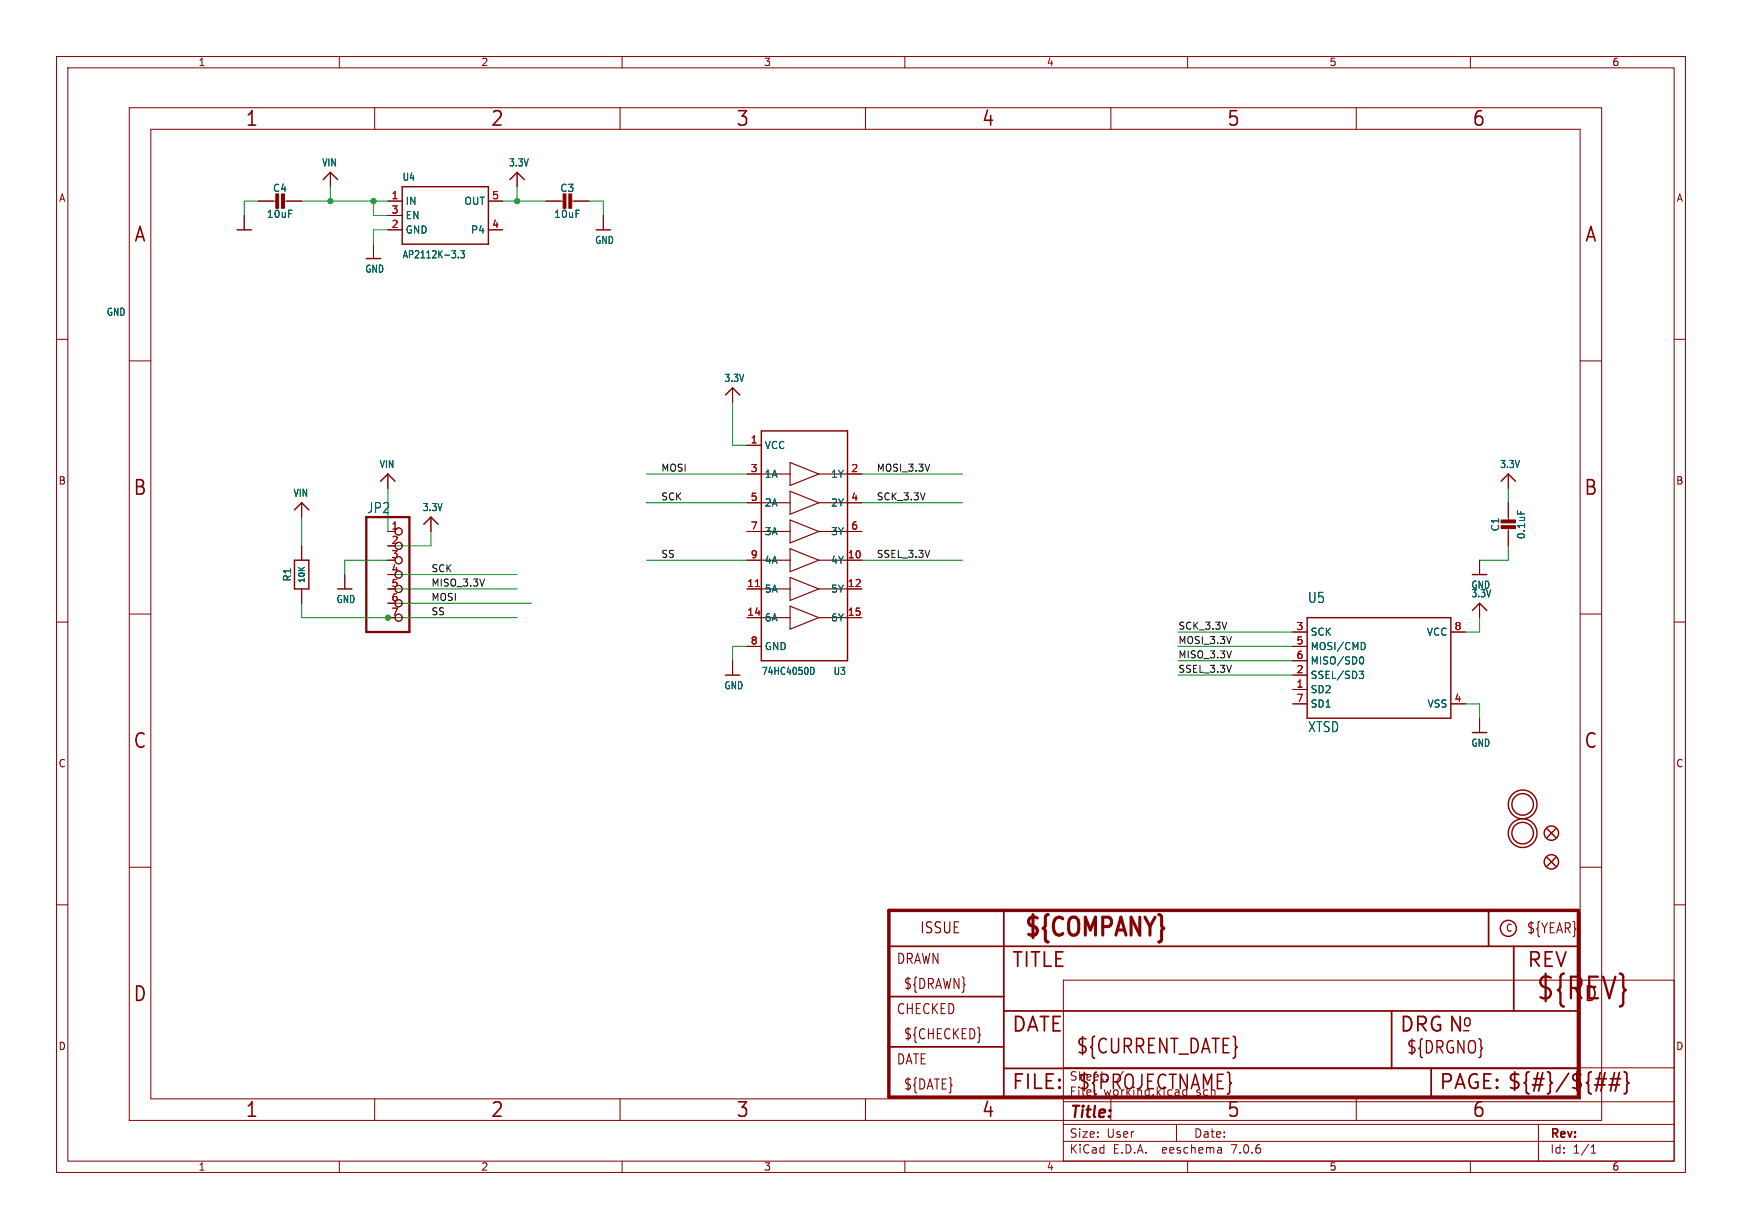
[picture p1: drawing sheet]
<svg xmlns="http://www.w3.org/2000/svg" width="308mm" height="217mm" viewBox="0 0 308 217" stroke-linecap="round" stroke-linejoin="round" font-family="sans-serif">
<g fill="none" stroke="#840000" stroke-width=".18">
<path d="M10 10h288v197.3h-288zM12 12h284v193.3h-284zM22.9 19h260.3v179.1h-260.3zM60 10v2M66.3 19v3.9M109.6 19v3.9M110 10v2M153 19v3.9M160 10v2M196.4 19v3.9M210 10v2M239.8 19v3.9"/>
<path d="M260 10v2M26.7 22.9h252.7v171.4h-252.7zM43.2 38.1v2.5M45.7 35.6h3.3M50 35.6h3.3M58.4 30.5v2.5M68.6 35.6h2.5M68.6 38.1h2.5M86.4 35.6h2.5M91.4 30.5v2.5M96.5 35.6h3.3M100.8 35.6h3.3"/>
<path d="M106.7 38.1v2.5M10 60h2M66 43.2v2.5M68.6 40.6h2.5M86.4 40.6h2.5M296 60h2M22.9 63.8h3.8M129.5 68.6v2.5M132.1 78.7h2.5M279.4 63.8h3.8M53.3 88.9v2.5M53.3 96.5v2.6"/>
<path d="M68.6 94h1.2M68.6 99.1h1.2M68.6 83.8v2.6M76.2 91.4v2.6M132.1 94h2.5M132.1 99.1h2.5M132.1 83.8h2.5M132.1 88.9h2.5M149.9 94h2.5M149.9 99.1h2.5M149.9 83.8h2.5M149.9 88.9h2.5"/>
<path d="M261.6 99.1v2.5M266.7 83.8v2.6M266.7 88.9v3.3M266.7 93.2v3.3M10 110h2M22.9 108.6h3.8M53.3 104.1v2.6M61 101.6v2.5M68.6 104.1h1.2M68.6 106.7h1.2M68.6 109.2h1.2M129.5 116.8v2.6"/>
<path d="M132.1 104.1h2.5M132.1 109.2h2.5M132.1 114.3h2.5M149.9 104.1h2.5M149.9 109.2h2.5M228.6 114.3h2.5M228.6 119.4h2.5M228.6 111.8h2.5M228.6 116.8h2.5M256.5 111.8h2.6M261.6 106.7v2.5M279.4 108.6h3.8"/>
<path d="M296 110h2M228.6 121.9h2.5M228.6 124.5h2.5M256.5 124.5h2.6M261.6 127v2.5M10 160h2M22.9 153.4h3.8M279.4 153.4h3.8M296 160h2M188 173.3h108v32h-108zM66.3 194.3v3.8M109.6 194.3v3.8"/>
<path d="M153 194.3v3.8M188 198.8h108M188 194.8h108M188 188.8h108M196.4 194.3v3.8M208 198.8v3M239.8 194.3v3.8M272 198.8v6.5M60 205.3v2M110 205.3v2M160 205.3v2M188 201.8h108"/>
<path d="M210 205.3v2M215.9 203l.1 .9M216 203.8l-.2 .1M216 203.3h-.2M260 205.3v2M281.3 203.9h.9M281.3 202.8l.5-.4v1.5"/>
<circle cx="70.5" cy="96.5" r=".63"/>
<circle cx="70.5" cy="99.1" r=".63"/>
<circle cx="70.5" cy="94" r=".63"/>
<circle cx="70.5" cy="109.2" r=".63"/>
<circle cx="70.5" cy="106.7" r=".63"/>
<circle cx="70.5" cy="104.1" r=".63"/>
<circle cx="70.5" cy="101.6" r=".63"/>
</g>
<g fill="none" stroke="#840000" stroke-width=".25">
<path d="M57.1 31.7l1.3-1.2 1.3 1.2M71.1 33h15.3v10.2h-15.3zM90.2 31.7l1.2-1.2 1.3 1.2M41.9 40.6h2.5M64.8 45.7h2.5M105.4 40.6h2.5M128.3 69.8l1.2-1.2 1.3 1.2M134.6 76.2h15.3v40.6h-15.3zM52.1 99.1h2.5v5h-2.5zM52.1 90.2l1.2-1.3 1.3 1.3M67.3 85.1l1.3-1.3 1.2 1.3M74.9 92.7l1.3-1.3 1.3 1.3"/>
<path d="M265.4 85.1l1.3-1.3 1.3 1.3M59.7 104.1h2.5M128.3 119.4h2.5M231.1 109.2h25.4v17.8h-25.4zM260.3 101.6h2.6M260.3 107.9l1.3-1.2 1.3 1.2M260.3 129.5h2.6M273.6 146.6l1.5 1.5M273.6 151.6l1.5 1.6M275.1 146.6l-1.5 1.5M275.1 151.6l-1.5 1.6"/>
<circle cx="269.2" cy="142.2" r="2.54"/>
<circle cx="269.2" cy="147.3" r="2.54"/>
<circle cx="269.2" cy="147.3" r="1.9"/>
<circle cx="269.2" cy="142.2" r="1.9"/>
<circle cx="274.3" cy="152.4" r="1.27"/>
<circle cx="274.3" cy="147.3" r="1.27"/>
<circle cx="266.7" cy="164.2" r="1.42"/>
</g>
<path d="M64.8 91.4h7.6v20.4h-7.6z" fill="none" stroke="#840000" stroke-width=".41"/>
<g fill="#840000" stroke="#840000" stroke-width=".18">
<path d="M99.6 34.3h.5v2.5h-.5z"/>
<path d="M100.6 34.3h.5v2.5h-.5z"/>
<path d="M48.8 34.3h.5v2.5h-.5z"/>
<path d="M49.8 34.3h.5v2.5h-.5z"/>
<path d="M265.4 93h2.6v.5h-2.6z"/>
<path d="M265.4 91.9h2.6v.6h-2.6z"/>
</g>
<g fill="none" stroke="#840000" stroke-width=".2">
<path d="M134.6 99.1h5.1M134.6 94h5.1M134.6 88.9h5.1M134.6 83.8h5.1M139.7 81.8l5.1 2-5.1 2.1zM139.7 86.9l5.1 2-5.1 2zM139.7 91.9l5.1 2.1-5.1 2zM139.7 97l5.1 2.1-5.1 2zM144.8 99.1h5.1M144.8 94h5.1M144.8 88.9h5.1M144.8 83.8h5.1"/>
<path d="M134.6 109.2h5.1M134.6 104.1h5.1M139.7 102.1l5.1 2-5.1 2.1zM139.7 107.2l5.1 2-5.1 2.1zM144.8 109.2h5.1M144.8 104.1h5.1"/>
</g>
<path d="M133.6 103.7h.7" fill="none" stroke="#a90000" stroke-width=".18"/>
<path d="M81 45.5v.1M81.4 44.3h.7l-.3 .5 .3 .1v.6l-.2 .1-.5-.1M268.3 90.3v.6M143.4 118a.67 .67 0 0 1 .6 .5 .67 .67 0 0 1-.2 .7l-.4 .1M240.3 118.7h.8l-.4 .5 .4 .1v.4l-.2 .3h-.4M240.6 116.2l.1-.1a.68 .68 0 0 1 .4 .7 .68 .68 0 0 1-.4 .6h-.1M241.2 113.7l.2 .5-.2 .6" fill="none" stroke="#006464" stroke-width=".18"/>
<path d="M157.2 161h121.9v33h-121.9z" fill="none" stroke="#840000" stroke-width=".61"/>
<path d="M157.2 176.2h20.3M157.2 167.3h121.9M177.5 161v33M177.5 178.8h101.6M246.1 178.8v10.1M263.2 161v6.3M267.7 167.3v11.5M157.2 185.1h20.3M177.5 188.9h101.6M253.1 188.9v5.1" fill="none" stroke="#840000" stroke-width=".3"/>
<path d="M282 191.8h1.8M282.2 190.8h1.8M283.8 189.7l-.7 3.2M284.5 191.8h1.8M284.8 190.8h1.8M285.5 189.7l-.7 3.2M286.3 189.7l-.7 3.2M287.2 189.5l.3 .2 .2 .2v1.2l.3 .4-.3 .3v1.2l-.2 .3-.3 .1" fill="none" stroke="#840000" stroke-width=".32"/>
<path d="M173.2 182.9l.2 .1-.2 .1" fill="none" stroke="#840000" stroke-width=".19"/>
<g fill="none" stroke="#009600" stroke-width=".18">
<path d="M45.7 35.6h-2.5v2.5M53.3 35.6h15.3M58.4 33v2.6M66 35.6v2.5h2.6M88.9 35.6h7.6M91.4 33v2.6M104.1 35.6h2.6v2.5M68.6 40.6h-2.6v2.6M129.5 71.1v7.6h2.6M53.3 91.4v5.1M68.6 99.1h-7.6v2.5M68.6 86.4v7.6"/>
<path d="M76.2 94v2.5h-7.6M114.3 83.8h17.8M114.3 99.1h17.8M114.3 88.9h17.8M152.4 83.8h17.8M152.4 99.1h17.8M152.4 88.9h17.8M266.7 96.5v2.6h-5.1M266.7 86.4v2.5M53.3 106.7v2.5h38.1M68.6 106.7h25.4M68.6 101.6h22.8"/>
<path d="M68.6 104.1h22.8M132.1 114.3h-2.6v2.5M208.3 114.3h20.3M208.3 111.8h20.3M208.3 116.8h20.3M208.3 119.4h20.3M261.6 109.2v2.6h-2.5M259.1 124.5h2.5v2.5"/>
</g>
<g fill="#009600" stroke="#009600" stroke-width=".18">
<circle cx="91.4" cy="35.6" r=".46"/>
<circle cx="68.6" cy="109.2" r=".46"/>
<circle cx="66" cy="35.6" r=".46"/>
<circle cx="58.4" cy="35.6" r=".46"/>
</g>
<text font-size="5.3" fill="#840000" x="271.5" y="177.3">${REV}</text>
<text font-size="4.4" fill="#840000" x="180.8" y="166.3">${COMPANY}</text>
<g font-size="3.5" fill="#840000">
<text x="43.3" y="22.7">1</text>
<text x="86.7" y="22.7">2</text>
<text x="130.1" y="22.7">3</text>
<text x="173.4" y="22.7">4</text>
<text x="216.8" y="22.7">5</text>
<text x="260.2" y="22.7">6</text>
<text x="23.6" y="43.1">A</text>
<text x="280.1" y="43.1">A</text>
<text x="23.4" y="87.9">B</text>
<text x="280" y="87.9">B</text>
<text x="23.4" y="132.7">C</text>
<text x="280" y="132.7">C</text>
<text x="178.8" y="171.4">TITLE</text>
<text x="269.9" y="171.4">REV</text>
<text x="23.4" y="177.4">D</text>
<text x="280" y="177.4">D</text>
<text x="178.8" y="182.9">DATE</text>
<text x="247.3" y="182.9">DRG N</text>
<text x="190.2" y="186.7">${CURRENT_DATE}</text>
<text x="43.3" y="197.9">1</text>
<text x="86.7" y="197.9">2</text>
<text x="130.1" y="197.9">3</text>
<text x="173.4" y="197.9">4</text>
<text x="178.8" y="193">FILE:</text>
<text x="190.5" y="193">${PROJECTNAME}</text>
<text x="216.8" y="197.9">5</text>
<text x="254.3" y="193">PAGE: ${#}/${##}</text>
<text x="260.2" y="197.9">6</text>
</g>
<g font-size="3" fill="#840000">
<text x="258.5" y="181.9">o</text>
<text x="248.6" y="186.6">${DRGNO}</text>
</g>
<text font-size="2.8" fill="#840000" x="189" y="198.2">Title:</text>
<text font-size="2.7" fill="#840000" x="162.6" y="165.3">ISSUE</text>
<g font-size="2.5" fill="#006464">
<text x="64.8" y="90.9">JP2</text>
<text x="231.2" y="106.8">U5</text>
<text x="231.2" y="129.7">XTSD</text>
</g>
<g font-size="2.5" fill="#840000">
<text x="269.9" y="165.3">${YEAR}</text>
<text x="158.4" y="170.7">DRAWN</text>
<text x="158.4" y="179.6">CHECKED</text>
<text x="159.7" y="175.2">${DRAWN}</text>
<text x="159.7" y="184">${CHECKED}</text>
<text x="158.4" y="188.5">DATE</text>
<text x="159.7" y="192.9">${DATE}</text>
</g>
<g font-size="2.1" fill="#840000">
<text x="189" y="191.3">Sheet:</text>
<text x="197.3" y="191.3">/</text>
<text x="189" y="194">File:</text>
<text x="195.1" y="194">working.kicad_sch</text>
<text x="189" y="201.4">Size:</text>
<text x="195.7" y="201.4">User</text>
<text x="211" y="201.4">Date:</text>
<text x="274" y="201.6">Rev:</text>
<text x="189" y="204.2">KiCad</text>
<text x="196.8" y="204.2">E.D.A.</text>
<text x="205.6" y="204.2">eeschema</text>
<text x="218" y="204.2">7.0.6</text>
<text x="274" y="204.2">Id:</text>
<text x="278.1" y="204.2">1/1</text>
</g>
<g font-size="1.8" fill="#840000">
<text x="35" y="11.9">1</text>
<text x="85" y="11.9">2</text>
<text x="135" y="11.9">3</text>
<text x="185" y="11.9">4</text>
<text x="235" y="11.9">5</text>
<text x="285" y="11.9">6</text>
<text x="10.3" y="35.9">A</text>
<text x="296.4" y="35.9">A</text>
<text x="10.3" y="85.9">B</text>
<text x="296.3" y="85.9">B</text>
<text x="10.3" y="135.9">C</text>
<text x="296.3" y="135.9">C</text>
<text x="266.2" y="165">C</text>
<text x="10.3" y="185.9">D</text>
<text x="296.3" y="185.9">D</text>
<text x="35" y="207.2">1</text>
<text x="85" y="207.2">2</text>
<text x="135" y="207.2">3</text>
<text x="185" y="207.2">4</text>
<text x="235" y="207.2">5</text>
<text x="285" y="207.2">6</text>
</g>
<g font-size="1.8" fill="#006464">
<text x="56.9" y="29.6">VIN</text>
<text x="89.9" y="29.6">3.3V</text>
<text x="48.2" y="34.1">C4</text>
<text x="71.1" y="32.2">U4</text>
<text x="99" y="34.1">C3</text>
<text x="47.1" y="38.7">10uF</text>
<text x="71.6" y="36.4">IN</text>
<text x="71.6" y="41.5">GND</text>
<text x="71.6" y="39">EN</text>
<text x="82" y="36.4">OUT</text>
<text x="83.2" y="41.5">P4</text>
<text x="97.9" y="38.7">10uF</text>
<text x="71.1" y="45.9">AP2112K-3.3</text>
<text x="105.1" y="43.3">GND</text>
<text x="64.5" y="48.4">GND</text>
<text x="18.8" y="56">GND</text>
<text x="128" y="67.7">3.3V</text>
<text x="67" y="83">VIN</text>
<text x="135.1" y="79.6">VCC</text>
<text x="265.2" y="83">3.3V</text>
<text x="51.8" y="88.1">VIN</text>
<text x="135.1" y="84.7">1A</text>
<text x="135.1" y="89.8">2A</text>
<text x="146.9" y="84.7">1Y</text>
<text x="146.9" y="89.8">2Y</text>
<text x="74.6" y="90.6">3.3V</text>
<text x="135.1" y="94.8">3A</text>
<text x="146.9" y="94.8">3Y</text>
<text x="265.3" y="94.1" transform="rotate(-90 265.3 94.1)">C1</text>
<text x="269.9" y="95.5" transform="rotate(-90 269.9 95.5)">0.1uF</text>
<text x="135.1" y="99.9">4A</text>
<text x="146.9" y="99.9">4Y</text>
<text x="51.7" y="102.9" transform="rotate(-90 51.7 102.9)">R1</text>
<text x="59.4" y="106.8">GND</text>
<text x="135.1" y="105">5A</text>
<text x="146.9" y="105">5Y</text>
<text x="260.1" y="104.3">GND</text>
<text x="260.1" y="105.8">3.3V</text>
<text x="135.1" y="110.1">6A</text>
<text x="146.9" y="110.1">6Y</text>
<text x="231.6" y="112.6">SCK</text>
<text x="252.2" y="112.6">VCC</text>
<text x="134.6" y="119.5">74HC4050D</text>
<text x="135.1" y="115.2">GND</text>
<text x="147.3" y="119.5">U3</text>
<text x="231.6" y="115.2">MOSI/CMD</text>
<text x="231.6" y="117.7">MISO/SD0</text>
<text x="128" y="122.1">GND</text>
<text x="231.6" y="122.8">SD2</text>
<text x="231.6" y="120.2">SSEL/SD3</text>
<text x="231.6" y="125.3">SD1</text>
<text x="252.3" y="125.3">VSS</text>
<text x="260.1" y="132.2">GND</text>
</g>
<g font-size="1.8" fill="#a90000">
<text x="69.1" y="35.3">1</text>
<text x="86.9" y="35.3">5</text>
<text x="69.1" y="40.4">2</text>
<text x="69.1" y="37.8">3</text>
<text x="86.9" y="40.4">4</text>
<text x="132.6" y="78.5">1</text>
<text x="132.6" y="83.6">3</text>
<text x="150.4" y="83.6">2</text>
<text x="132.6" y="88.6">5</text>
<text x="150.4" y="88.6">4</text>
<text x="69.1" y="93.7">1</text>
<text x="132.6" y="93.7">7</text>
<text x="150.4" y="93.7">6</text>
<text x="69.1" y="96.3">2</text>
<text x="69.1" y="98.8">3</text>
<text x="69.1" y="101.3">4</text>
<text x="132.6" y="98.8">9</text>
<text x="149.8" y="98.8">10</text>
<text x="69.1" y="103.9">5</text>
<text x="69.1" y="106.4">6</text>
<text x="132" y="103.9">11</text>
<text x="149.8" y="103.9">12</text>
<text x="69.1" y="109">7</text>
<text x="132" y="109">14</text>
<text x="149.8" y="109">15</text>
<text x="229.2" y="111.5">3</text>
<text x="257.1" y="111.5">8</text>
<text x="132.6" y="114">8</text>
<text x="229.2" y="119.1">2</text>
<text x="229.2" y="114">5</text>
<text x="229.2" y="116.6">6</text>
<text x="229.2" y="121.7">1</text>
<text x="229.2" y="124.2">7</text>
<text x="257.1" y="124.2">4</text>
</g>
<g font-size="1.7" fill="#0f0f0f">
<text x="116.8" y="83.5">MOSI</text>
<text x="154.9" y="83.5">MOSI_3.3V</text>
<text x="116.8" y="88.6">SCK</text>
<text x="154.9" y="88.6">SCK_3.3V</text>
<text x="76.2" y="101.3">SCK</text>
<text x="116.8" y="98.7">SS</text>
<text x="154.9" y="98.7">SSEL_3.3V</text>
<text x="76.2" y="106.3">MOSI</text>
<text x="76.2" y="103.8">MISO_3.3V</text>
<text x="76.2" y="108.9">SS</text>
<text x="208.3" y="114">MOSI_3.3V</text>
<text x="208.3" y="111.4">SCK_3.3V</text>
<text x="208.3" y="116.5">MISO_3.3V</text>
<text x="208.3" y="119">SSEL_3.3V</text>
</g>
<text font-size="1.4" fill="#006464" x="54.2" y="103.3" transform="rotate(-90 54.2 103.3)">10K</text>
</svg>
